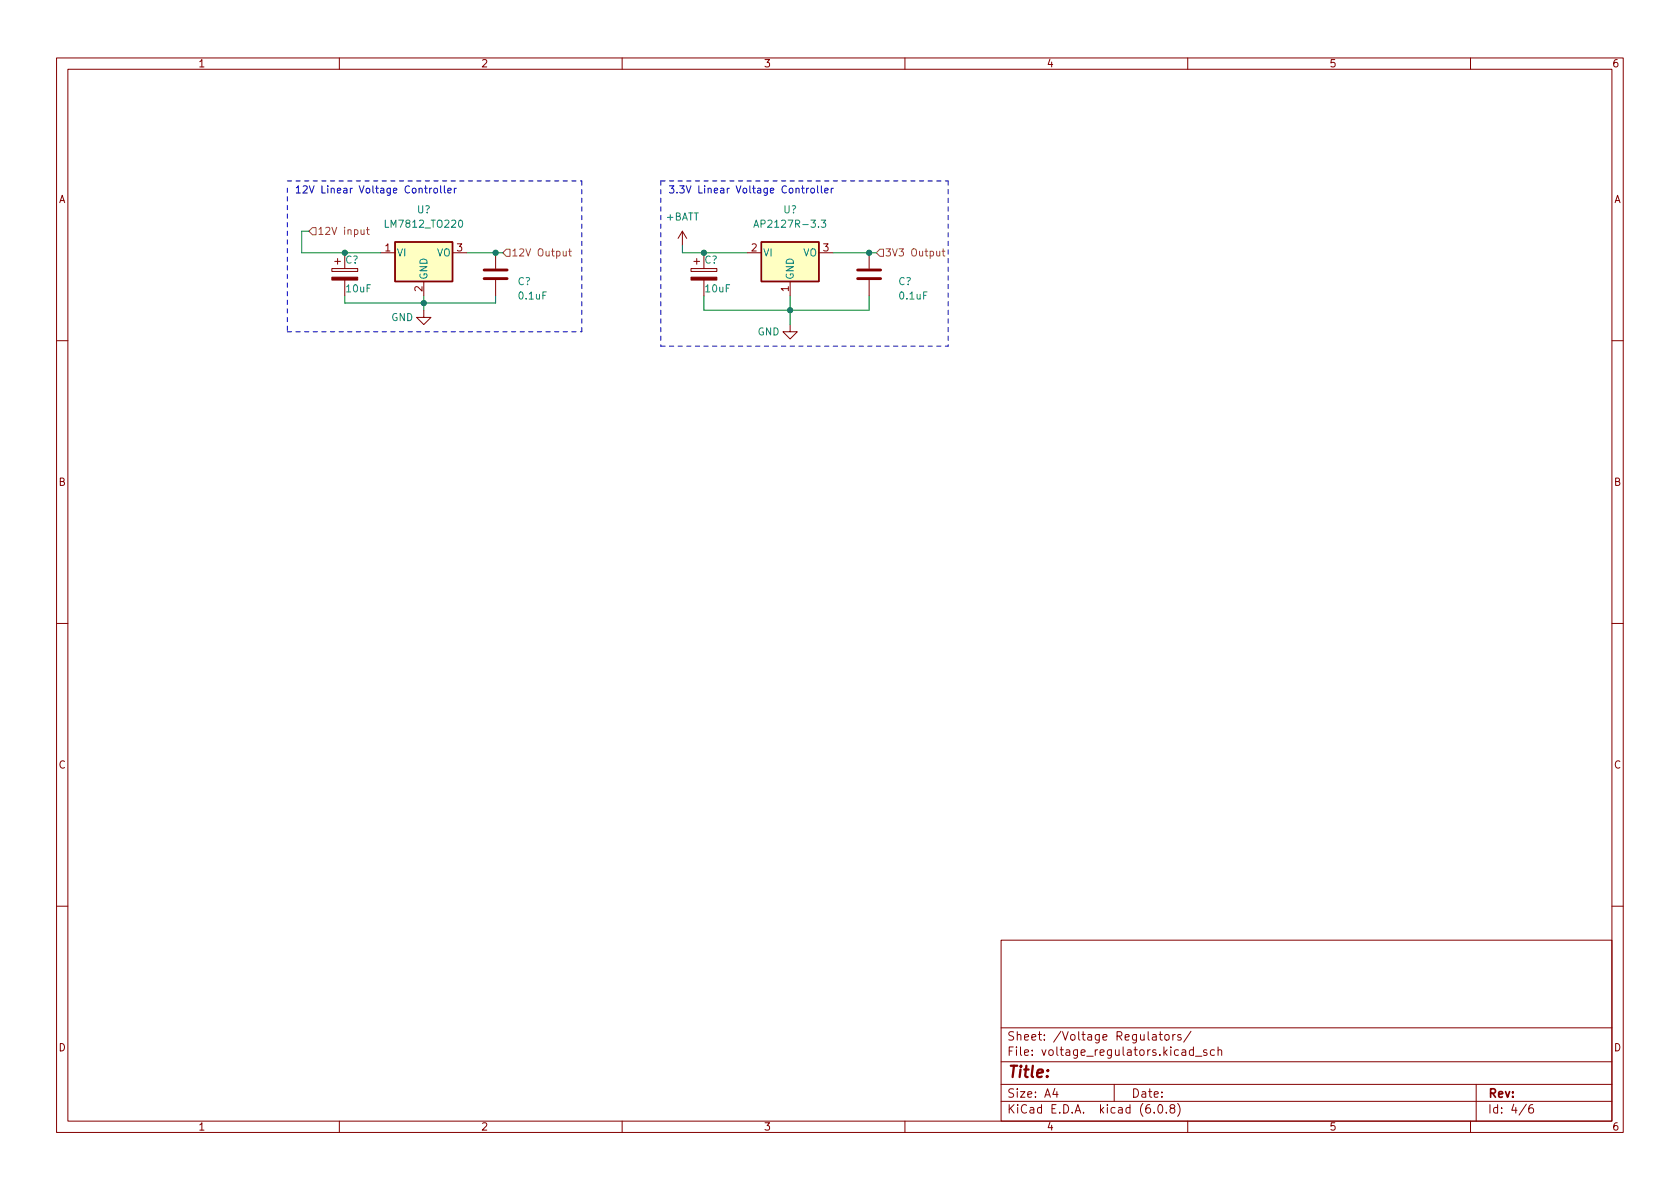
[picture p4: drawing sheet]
<svg xmlns="http://www.w3.org/2000/svg" width="297mm" height="210mm" viewBox="0 0 297 210" stroke-linecap="round" stroke-linejoin="round" font-family="sans-serif">
<g fill="none" stroke="#840000" stroke-width=".18">
<path d="M10 10.2h277v190.1h-277zM12 12.2h273v186.1h-273zM60 10.2v2M110 10.2v2M160 10.2v2M210 10.2v2M260 10.2v2M58.7 47.5h4.5v.5h-4.5zM59.2 46.2h1M59.7 45.7v1M61 44.7v2.8M61 49.5v2.8"/>
<path d="M67.3 44.7h2.5M74.9 54.9v1.2h1.3l-1.3 1.3-1.2-1.3h1.2M74.9 49.8v2.5M80 44.7h2.5M87.6 44.7v2.8M87.6 49.5v2.8M120.6 40.9l-.7 1.3M120.6 40.9v2.5M120.6 40.9l.8 1.3M122.2 47.5h4.5v.5h-4.5zM122.7 46.2h1M123.2 45.7v1"/>
<path d="M124.5 44.7v2.8M124.5 49.5v2.8M132.1 44.7h2.5M139.7 57.4v1.3h1.3l-1.3 1.2-1.3-1.2h1.3M139.7 49.8v2.5M144.8 44.7h2.5M153.7 44.7v2.8M153.7 49.5v2.8M10 60.2h2M285 60.2h2M10 110.2h2M285 110.2h2"/>
<path d="M10 160.2h2M177 166.3h108v32h-108zM285 160.2h2M60 198.3v2M110 198.3v2M160 198.3v2M177 194.8h108M177 191.8h108M177 187.8h108M177 181.8h108M186.5 192.5l-.4 1h1M186.9 193v1"/>
<path d="M197 191.8v3M203.8 183h.6v.9M204.1 196.7v.1M204.4 183.3l-.5 .1a.29 .29 0 0 0-.2 .2 .29 .29 0 0 0 .2 .3h.5M204.9 195.4l.2-.1a.81 .81 0 0 1 .6 .7 .81 .81 0 0 1-.3 .8h-.2a.81 .81 0 0 1-.6-.6 .81 .81 0 0 1 .3-.8zM204.9 182.9h.6M205.1 182.4v1.3l.4 .2M206 183.1l.2-.2 .4 .2 .1 .5-.1 .3h-.4l-.2-.1zM206.2 196.7v.1M207.1 196l-.2-.3v-.2l.2-.2 .5 .1 .1 .2-.1 .2-.6 .2-.1 .3v.4l.2 .1h.5l.1-.3-.1-.4-.2-.1M207.4 182.9v1M207.8 182.9l-.3 .1-.1 .2"/>
<path d="M208.2 195.1a1.72 1.72 0 0 1 0 2.3M208.8 183l-.4-.1-.2 .2 .1 .3 .5 .1v.4h-.6M210 198.3v2M210.6 182.4l-1.3 1.9M211 185.7l-.4-.1-.3 .3v.4l.1 .3h.6M211 185.1v1.5M211.4 186.8h1.1M213.4 185.7l-.4-.1-.2 .2 .1 .3 .5 .1v.4h-.6M214.7 185.7l-.4-.1-.3 .3v.4l.1 .3h.6M215.4 185.8l.2-.2 .3 .1 .1 .9M215.4 185.1v1.5M260 198.3v2"/>
<path d="M261 191.8v6.5M269.9 195.3l-1.3 1.9M271 195.3a.6 .6 0 0 0-.7 .7v.5l.1 .3h.5l.2-.1 .1-.5-.2-.2-.4-.1-.3 .3"/>
</g>
<g fill="#ffffc2" stroke="#ffffc2" stroke-width=".18">
<path d="M134.6 42.8h10.2v7h-10.2z"/>
<path d="M69.8 42.8h10.2v7h-10.2z"/>
</g>
<path d="M69.8 42.8h10.2v7h-10.2zM134.6 42.8h10.2v7h-10.2z" fill="none" stroke="#840000" stroke-width=".25"/>
<path d="M133.4 39.8h.6M145.2 38.9h.8l-.4 .5 .3 .1v.6l-.2 .1-.5-.1M133.3 40.2l.4-1.3 .4 1.3" fill="none" stroke="#008484" stroke-width=".18"/>
<g fill="#840000" stroke="#840000" stroke-width=".18">
<path d="M122.2 49h4.5v.5h-4.5z"/>
<path d="M58.7 49h4.5v.5h-4.5z"/>
</g>
<path d="M85.6 49.3h4.1M85.6 47.7h4.1M151.6 49.3h4.1M151.6 47.7h4.1" fill="none" stroke="#840000" stroke-width=".51"/>
<g fill="none" stroke="#848400" stroke-width=".18">
<path d="M55.2 40.3h.7v1.2h-.7l-.6-.6zM63.8 40.6l.1 .8 .3 .1 .2-.2M64.4 40.6v.9M64.8 40.6h.5M65 40.2v1.1l.3 .2M89.5 44.1h.7v1.2h-.7l-.6-.6zM99.6 44.4v.8l.3 .1 .2-.1M100.1 44.4v.9M100.5 44.4h.5M100.7 44v1.1l.3 .2M154.9 44.7l.7-.6h.6v1.2h-.6zM165.6 44.4l.1 .8 .3 .1 .2-.1"/>
<path d="M166.2 44.4v.9M166.6 44.4h.5M166.8 44v1.1l.3 .2"/>
</g>
<g fill="none" stroke="#0000c2" stroke-width=".18">
<path d="M76 33.3v.8M76.3 33.3l-.3 .2M76.8 33.3h.3l.3 .2v.4l-.3 .2h-.3l-.1-.2zM77.9 32.9v1l.2 .2M78.6 32.9v1l.2 .2M79.2 33.7l.6-.1-.1-.3h-.3l-.2 .2v.6h.5M80.3 33.3v.8M80.7 33.3l-.4 .2M142.6 33.3v.8M143 33.3l-.4 .2M143.4 33.4l.2-.1 .3 .1 .1 .5-.1 .2h-.3l-.2-.1zM144.6 32.9v1l.1 .2"/>
<path d="M145.2 32.9v1l.2 .2M145.8 33.7l.6-.1v-.3h-.4l-.2 .2 .1 .6h.5M147 33.3v.8M147.3 33.3l-.3 .2"/>
</g>
<path d="M50.8 33.3v25.4M50.8 32h52.1M116.8 32h50.8M116.8 32v29.2M167.6 32v29.2M50.8 58.7h52.1M102.9 58.7v-26.7M116.8 61.2h50.8" fill="none" stroke="#0000c2" stroke-width=".18" stroke-dasharray=".8 .8"/>
<path d="M54.6 40.9h-1.3v3.8h14M61 52.3v1.3h26.6v-1.3M74.9 52.3v2.6M82.5 44.7h6.4M120.6 43.4v1.3h11.5M124.5 52.3v2.6h29.2v-2.6M139.7 52.3v5.1M147.3 44.7h7.6" fill="none" stroke="#008400" stroke-width=".18"/>
<g fill="#008400" stroke="#008400" stroke-width=".18">
<circle cx="139.7" cy="54.9" r=".46"/>
<circle cx="153.7" cy="44.7" r=".46"/>
<circle cx="124.5" cy="44.7" r=".46"/>
<circle cx="87.6" cy="44.7" r=".46"/>
<circle cx="74.9" cy="53.6" r=".46"/>
<circle cx="61" cy="44.7" r=".46"/>
</g>
<text font-size="2.8" fill="#840000" x="178" y="190.6">Title:</text>
<g font-size="2.1" fill="#840000">
<text x="178" y="184">Sheet: /Voltage Regulators/</text>
<text x="178" y="186.7">File: voltage_regulators.kicad_sch</text>
<text x="178" y="196.9">KiCad E.D.A. kicad (6.0.8)</text>
<text x="178" y="194.1">Size: A4</text>
<text x="200" y="194.1">Date:</text>
<text x="263" y="194.1">Rev:</text>
<text x="263" y="196.9">Id: 4/6</text>
</g>
<g font-size="1.8" fill="#840000">
<text x="35" y="11.9">1</text>
<text x="85" y="11.9">2</text>
<text x="135" y="11.9">3</text>
<text x="185" y="11.9">4</text>
<text x="235" y="11.9">5</text>
<text x="285" y="11.9">6</text>
<text x="10.3" y="35.9">A</text>
<text x="285.3" y="35.9">A</text>
<text x="68.1" y="44.4">1</text>
<text x="80.8" y="44.4">3</text>
<text x="132.9" y="44.4">2</text>
<text x="145.6" y="44.4">3</text>
<text x="74.7" y="51.5" transform="rotate(-90 74.7 51.5)">2</text>
<text x="139.4" y="51.5" transform="rotate(-90 139.4 51.5)">1</text>
<text x="10.3" y="85.9">B</text>
<text x="285.3" y="85.9">B</text>
<text x="10.3" y="135.9">C</text>
<text x="285.3" y="135.9">C</text>
<text x="10.3" y="185.9">D</text>
<text x="285.3" y="185.9">D</text>
<text x="35" y="199.9">1</text>
<text x="85" y="199.9">2</text>
<text x="135" y="199.9">3</text>
<text x="185" y="199.9">4</text>
<text x="235" y="199.9">5</text>
<text x="285" y="199.9">6</text>
</g>
<g font-size="1.8" fill="#0000c2">
<text x="52.1" y="34.2">12V Linear Voltage Controller</text>
<text x="118.1" y="34.2">3.3V Linear Voltage Controller</text>
</g>
<g font-size="1.8" fill="#848400">
<text x="56.1" y="41.5">12V input</text>
<text x="90.4" y="45.3">12V Output</text>
<text x="156.4" y="45.3">3V3 Output</text>
</g>
<g font-size="1.8" fill="#008484">
<text x="68.5" y="40.3">LM7812_TO220</text>
<text x="73.8" y="37.7">U?</text>
<text x="117.8" y="39">+BATT</text>
<text x="134.3" y="40.3">AP2127R-3.3</text>
<text x="138.5" y="37.7">U?</text>
<text x="61" y="46.6">C?</text>
<text x="70.1" y="45.3">VI</text>
<text x="77.2" y="45.3">VO</text>
<text x="124.5" y="46.6">C?</text>
<text x="134.9" y="45.3">VI</text>
<text x="142" y="45.3">VO</text>
<text x="61.3" y="51.7">10uF</text>
<text x="75.6" y="49.5" transform="rotate(-90 75.6 49.5)">GND</text>
<text x="91.5" y="50.4">C?</text>
<text x="91.8" y="53">0.1uF</text>
<text x="124.8" y="51.7">10uF</text>
<text x="140.3" y="49.5" transform="rotate(-90 140.3 49.5)">GND</text>
<text x="158.8" y="50.4">C?</text>
<text x="159.2" y="53">0.1uF</text>
<text x="69.2" y="56.8">GND</text>
<text x="133.9" y="59.3">GND</text>
</g>
</svg>
